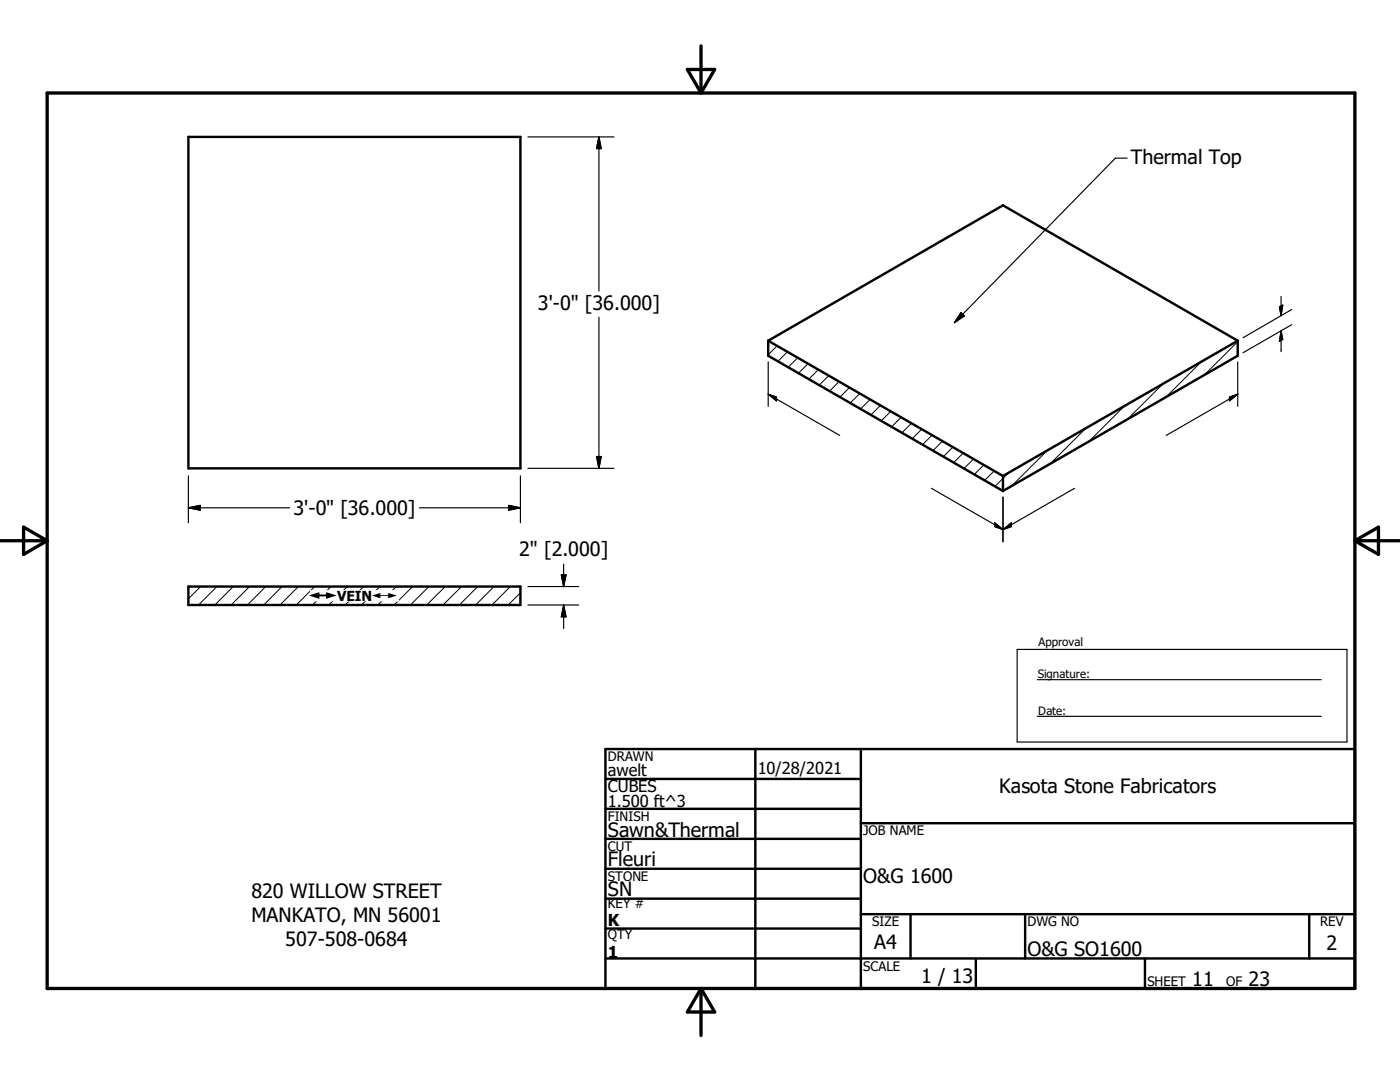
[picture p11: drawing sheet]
<svg xmlns="http://www.w3.org/2000/svg" width="279mm" height="216mm" viewBox="0 0 279 216" stroke-linecap="round" stroke-linejoin="round" font-family="sans-serif">
<g fill="none" stroke="#000" stroke-width=".48">
<path d="M37.6 27.3h66.3v66.2h-66.3zM153.3 68l46.9-27 46.8 27M153.3 68v3l46.9 27M153.3 68l46.9 27M247 68v3l-46.8 27M247 68l-46.8 27M200.2 95v3M37.6 117h66.3v3.7h-66.3zM120.8 155.4h51M120.8 149.5h149.6v47.7h-149.6zM150.7 149.5v47.7M171.8 149.5v47.7"/>
<path d="M120.8 161.4h51M120.8 167.4h51M120.8 173.3h51M120.8 179.3h51M171.8 164.3h98.6M120.8 185.3h51M120.8 191.2h149.6M171.8 182.4h98.6M181.7 182.4v8.8M194.7 191.2v6M204.6 182.4v8.8M228.5 191.2v6"/>
<path d="M261.3 182.4v8.8"/>
</g>
<g fill="none" stroke="#000" stroke-width=".2">
<path d="M155.1 69l-1.8 1.8M157.1 70.2l-1.9 1.9M159.2 71.4l-1.9 1.9M161.3 72.6l-1.9 1.9M163.3 73.8l-1.9 1.9M165.4 74.9l-1.9 2M167.5 76.1l-1.9 1.9M169.5 77.3l-1.9 1.9M171.6 78.5l-1.9 1.9M173.7 79.7l-1.9 1.9M232.1 76.6l-7.1 7.1M239.8 72.1l-7.1 7.1"/>
<path d="M247 68.2l-6.6 6.6M175.7 80.9l-1.9 1.9M177.8 82.1l-1.9 1.9M179.8 83.3l-1.9 1.9M181.9 84.5l-1.9 1.8M184 85.6l-1.9 1.9M186 86.8l-1.9 1.9M188.1 88l-1.9 1.9M190.2 89.2l-1.9 1.9M192.2 90.4l-1.9 1.9M194.3 91.6l-1.9 1.9M196.3 92.8l-1.9 1.9"/>
<path d="M198.4 94l-1.9 1.9M201.3 94.3l-2.7 2.8M209 89.9l-7.1 7.1M216.7 85.5l-7.1 7M224.4 81l-7.1 7.1M40 117l-2.4 2.5M43.3 117l-3.7 3.7M46.6 117l-3.7 3.7M49.8 117l-3.7 3.7M53 117l-3.6 3.7M56.3 117l-3.7 3.7M59.5 117l-3.6 3.7"/>
<path d="M62.8 117l-3.7 3.7M66.1 117l-3.7 3.7M69.3 117l-3.7 3.7M72.6 117l-3.7 3.7M75.8 117l-3.7 3.7M79.1 117l-3.7 3.7M82.3 117l-3.6 3.7M85.6 117l-3.7 3.7M88.9 117l-3.7 3.7M92.1 117l-3.7 3.7M95.3 117l-3.6 3.7M98.6 117l-3.7 3.7"/>
<path d="M101.8 117l-3.6 3.7M103.9 118.3l-2.5 2.4"/>
</g>
<path d="M9.4 18.6h261v178.6h-261zM137.2 13.9h5.4l-2.7 4.7zM139.9 9.2v9.4M0 107.9h9.4M4.7 105.2l4.7 2.7-4.7 2.7zM270.4 107.9h9M270.4 107.9l4.7-2.7v5.4zM139.9 197.2v9.4M139.9 197.2l2.7 4.7h-5.4z" fill="none" stroke="#000" stroke-width=".66"/>
<g fill="none" stroke="#000" stroke-width=".23">
<path d="M105.4 27.3h17.1M119.5 27.3v30.8M119.5 27.3l.5 2.4h-1zM224.9 31.6h-2.3l-32.1 32.8M255.7 59.2v3.8M119.5 63.3v30.2M153.3 78.7l14.3 8.2M153.3 78.7l1.7 .5v.8zM153.3 72.2v8.9M191.8 62.4l.7 .6-2 1.4zM245.4 79.2l1.6-.5-1.6 1.3zM247 78.7l-14.3 8.2"/>
<path d="M247 72.2v8.9M255.3 61.3l.7-.4-.3 2.1zM255.7 66v4.2M255.7 66l.3 1.7-.7 .4zM257.8 61.8l-9.7 5.6M257.8 64.8l-9.7 5.6M37.6 95v9.3M103.9 95v9.3M105.4 93.5h17.1M119 91.1h1l-.5 2.4zM185.9 97.4l14.3 8.3M200.2 99.2v8.9"/>
<path d="M214.4 97.4l-14.2 8.3M37.6 101.3h20.2M37.6 101.3l2.4-.5v1zM83.7 101.3h20.2M101.5 100.8l2.4 .5-2.4 .5zM105.4 117h10.1M112 114.7h1l-.5 2.3zM112.5 112.6v4.4M198.5 104.3l1.7 1.4-1.7-.6zM200.2 105.7l1.6-1.4v.8zM105.4 120.7h10.1M112.5 120.7v4.7"/>
<path d="M112.5 120.7l.5 2.4h-1zM203 129.6h65.8v18.5h-65.8zM207 135.6h56.7M207 142.9h56.7"/>
</g>
<g fill="#000" stroke="#000" stroke-width=".23">
<path d="M119.5 27.3l.5 2.4h-1zM153.3 78.7l1.7 .5v.8zM191.8 62.4l.7 .6-2 1.4zM245.4 79.2l1.6-.5-1.6 1.3zM255.3 61.3l.7-.4-.3 2.1zM255.7 66l.3 1.7-.7 .4zM119 91.1h1l-.5 2.4zM37.6 101.3l2.4-.5v1zM101.5 100.8l2.4 .5-2.4 .5zM112 114.7h1l-.5 2.3zM198.5 104.3l1.7 1.4-1.7-.6zM200.2 105.7l1.6-1.4v.8z"/>
<path d="M112.5 120.7l.5 2.4h-1z"/>
</g>
<g fill="#fff" stroke="#fff" stroke-width=".23">
<path d="M62 117.9h17.5v2z"/>
<path d="M62 117.9l17.5 2h-17.5z"/>
</g>
<g font-size="3.9">
<text x="225.7" y="32.7">Thermal Top</text>
<text x="107.4" y="61.8">3'-0&quot; [36.000]</text>
<text x="58.5" y="102.8">3'-0&quot; [36.000]</text>
<text x="103.6" y="111">2&quot; [2.000]</text>
<text x="199.4" y="158.3">Kasota Stone Fabricators</text>
<text x="121.3" y="166.9">Sawn&amp;Thermal</text>
<text x="121.3" y="172.8">Fleuri</text>
<text x="50.2" y="179.2">820 WILLOW STREET</text>
<text x="121.3" y="178.8">SN</text>
<text x="172.3" y="176.2">O&amp;G 1600</text>
<text x="50.2" y="184">MANKATO, MN 56001</text>
<text x="56.9" y="188.7">507-508-0684</text>
<text x="174.5" y="189.4">A4</text>
<text x="205.1" y="190.7">O&amp;G SO1600</text>
<text x="264.8" y="189.5">2</text>
<text x="183.8" y="196.1">1 / 13</text>
<text x="238" y="196.7">11</text>
<text x="249.2" y="196.7">23</text>
</g>
<g font-size="3.3">
<text x="121.3" y="154.9">awelt</text>
<text x="151.2" y="154.4">10/28/2021</text>
<text x="121.3" y="158.1">CUBES</text>
<text x="121.3" y="161.1">1.500 ft^3</text>
<text x="121.3" y="184.8">K</text>
<text x="121.3" y="191.2">1</text>
</g>
<text font-size="2.8" x="67.3" y="119.9">VEIN</text>
<g font-size="2.6">
<text x="121.3" y="151.8">DRAWN</text>
<text x="121.3" y="163.8">FINISH</text>
<text x="172.3" y="166.7">JOB NAME</text>
<text x="121.3" y="169.8">CUT</text>
<text x="121.3" y="175.8">STONE</text>
<text x="121.3" y="181.2">KEY #</text>
<text x="174" y="184.8">SIZE</text>
<text x="205.1" y="184.8">DWG NO</text>
<text x="263.5" y="184.8">REV</text>
<text x="121.3" y="187.5">QTY</text>
<text x="172.3" y="193.7">SCALE</text>
<text x="229" y="196.7">SHEET</text>
<text x="244.7" y="196.7">OF</text>
</g>
<g font-size="2.3">
<text x="207.3" y="128.9">Approval</text>
<text x="207.1" y="135.4">Signature:</text>
<text x="207.2" y="142.6">Date:</text>
</g>
<g font-size="2.2">
<text x="62" y="119.9">#</text>
<text x="74.3" y="119.9">#</text>
</g>
</svg>
